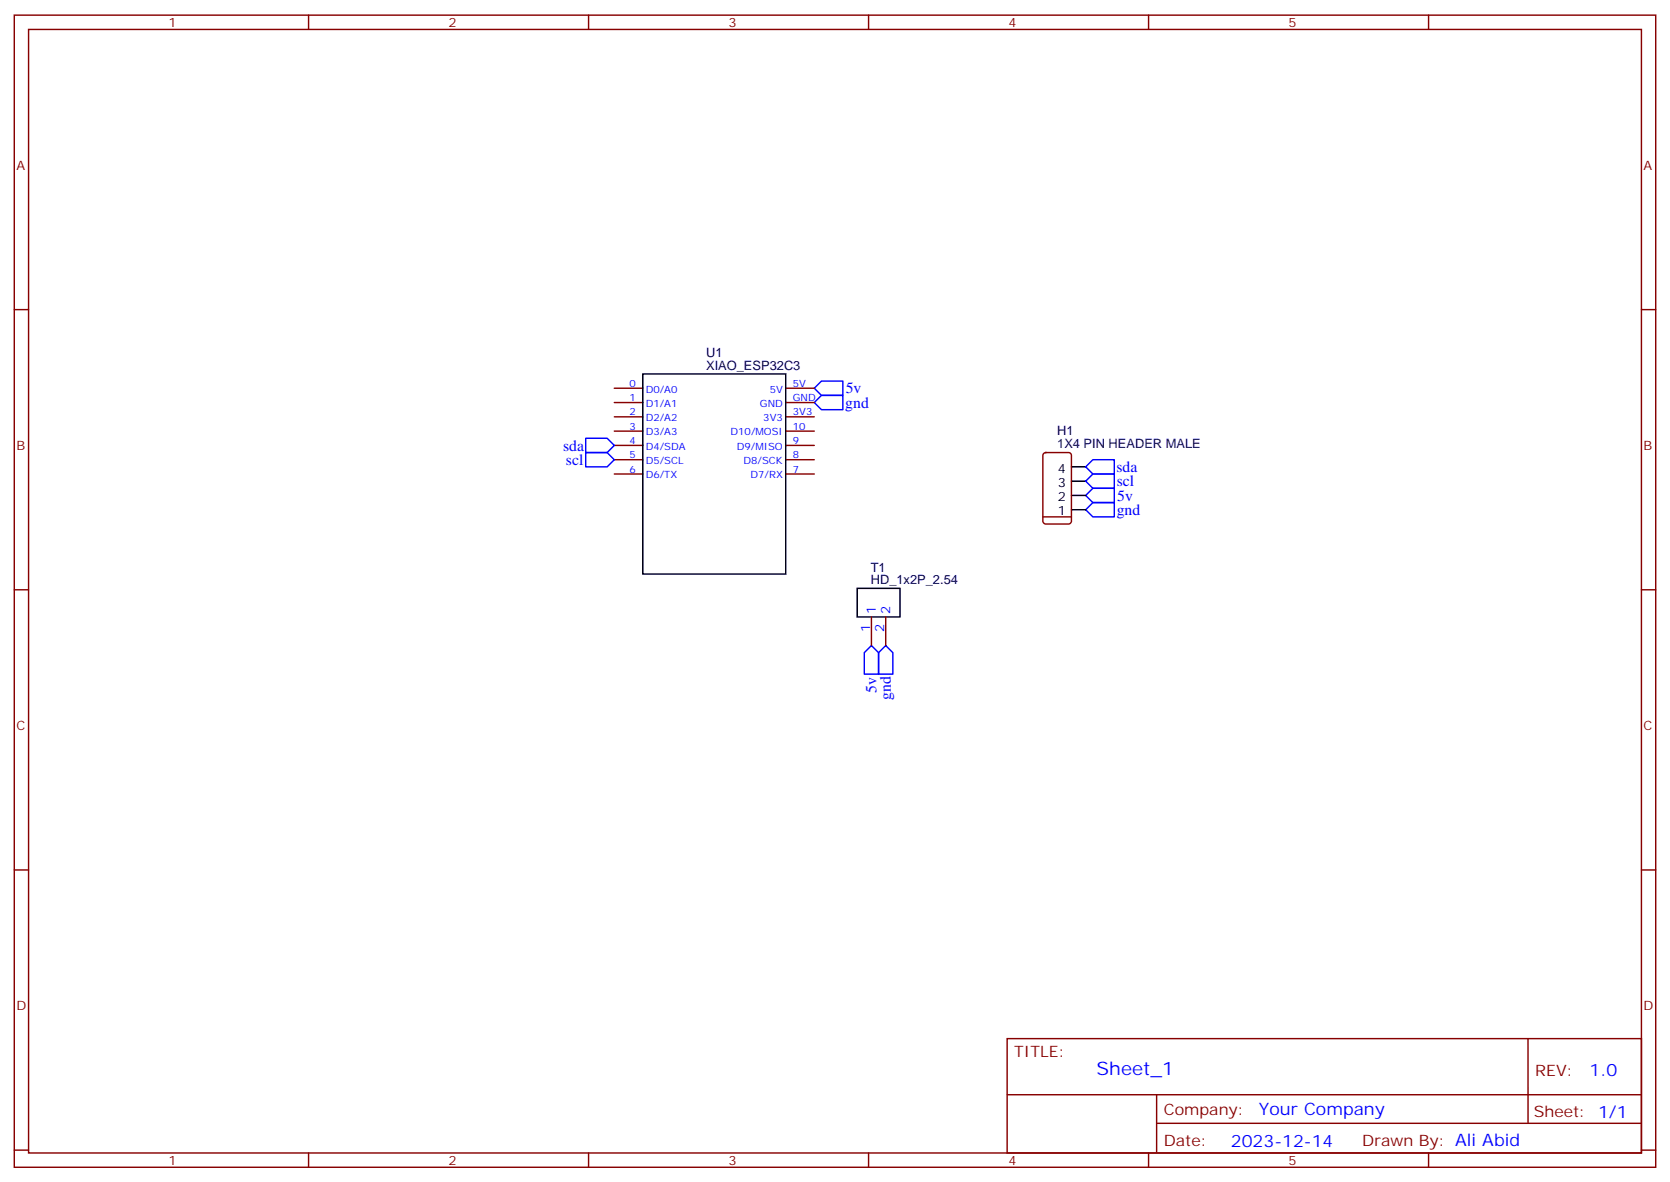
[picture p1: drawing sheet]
<svg xmlns="http://www.w3.org/2000/svg" width="412mm" height="292mm" viewBox="0 0 412 292" stroke-linecap="round" stroke-linejoin="round" font-family="sans-serif">
<g fill="none" stroke="#870000" stroke-width=".35">
<path d="M3.5 3.7h405.4v284.4h-405.4zM7.1 7.3h398.2v277.3h-398.2zM76.2 3.7v3.6M145.3 3.7v3.6M214.5 3.7v3.6M283.6 3.7v3.6M352.8 3.7v3.6M3.5 76.4h3.6M405.3 76.4h3.6M151.7 95.8h7M151.7 99.3h7M194 95.8h7.1"/>
<path d="M194 99.3h7.1M151.7 102.9h7M151.7 106.4h7M151.7 109.9h7M151.7 113.5h7M151.7 117h7M194 102.9h7.1M194 106.4h7.1M194 109.9h7.1M194 113.5h7.1M194 117h7.1M257.8 111.9l.4-.2h5.7a.71 .71 0 0 1 .7 .7v16.2a.76 .76 0 0 1-.7 .7h-5.7a.76 .76 0 0 1-.7-.7v-16.2z"/>
<path d="M257.5 127.6h7.1M3.5 145.6h3.6M215.2 152.3v7M218.7 152.3v7M405.3 145.6h3.6M3.5 214.7h3.6M405.3 214.7h3.6M248.7 256.3h156.6v28.3h-156.6zM377.3 256.4v20.8M248.7 270.2h156.5M285.6 277.2h119.6M285.6 270.2v14.1"/>
<path d="M3.5 283.8h3.6M76.2 284.6v3.5M145.3 284.6v3.5M214.5 284.6v3.5M283.6 284.6v3.5M352.8 284.6v3.5M405.3 283.8h3.6"/>
</g>
<path d="M201.1 99.3l1.7-1.7h5.3v3.5h-5.3zM201.1 95.8l1.7-1.7h5.3v3.5h-5.3zM144.6 111.7h5.3l1.8 1.8-1.8 1.7h-5.3zM144.6 108.2h5.3l1.8 1.7-1.8 1.8h-5.3zM268.1 118.7l1.8-1.7h5.3v3.5h-5.3zM268.1 115.2l1.8-1.7h5.3v3.5h-5.3zM268.1 125.8l1.8-1.8h5.3v3.6h-5.3zM268.1 122.3l1.8-1.8h5.3v3.5h-5.3zM215.2 159.3l1.8 1.8v5.3h-3.6v-5.3zM218.7 159.3l1.8 1.8v5.3h-3.5v-5.3z" fill="none" stroke="#00f" stroke-width=".35"/>
<path d="M158.7 92.3h35.3v49.4h-35.3zM264.6 118.7h3.5M264.6 115.2h3.5M264.6 125.8h3.5M264.6 122.3h3.5M211.7 145.2h10.5v7.1h-10.5z" fill="none" stroke="#000" stroke-width=".35"/>
<text font-size="4.6" fill="#00f" x="270.8" y="265.4">Sheet_1</text>
<g font-size="4.2" fill="#00f">
<text x="392.5" y="265.6">1.0</text>
<text x="310.9" y="275.2">Your Company</text>
<text x="304" y="283">2023-12-14</text>
</g>
<g font-size="3.9" fill="#00f">
<text x="208.7" y="100.6">gnd</text>
<text x="208.8" y="97.1">5v</text>
<text x="139.1" y="111.2">sda</text>
<text x="139.8" y="114.7">scl</text>
<text x="275.7" y="116.5">sda</text>
<text x="275.8" y="120">scl</text>
<text x="275.9" y="123.5">5v</text>
<text x="275.8" y="127.1">gnd</text>
<text x="216.5" y="170.9" transform="rotate(-90 216.5 170.9)">5v</text>
<text x="220" y="172.7" transform="rotate(-90 220 172.7)">gnd</text>
</g>
<g font-size="3.9" fill="#800">
<text x="250.5" y="260.9">TITLE:</text>
<text x="379.1" y="265.6">REV:</text>
<text x="287.4" y="275.1">Company:</text>
<text x="378.7" y="275.7">Sheet: 1/1</text>
<text x="287.4" y="282.8">Date:</text>
<text x="336.4" y="282.9">Drawn By: Ali Abid</text>
</g>
<g font-size="3.2" fill="#800">
<text x="41.6" y="6.7">1</text>
<text x="110.8" y="6.7">2</text>
<text x="179.9" y="6.7">3</text>
<text x="249.1" y="6.7">4</text>
<text x="318.2" y="6.7">5</text>
<text x="4.1" y="41.8">A</text>
<text x="405.9" y="41.8">A</text>
<text x="4.1" y="111">B</text>
<text x="405.9" y="111">B</text>
<text x="4.1" y="180.1">C</text>
<text x="405.9" y="180.1">C</text>
<text x="4.1" y="249.3">D</text>
<text x="405.9" y="249.3">D</text>
<text x="41.6" y="287.5">1</text>
<text x="110.8" y="287.5">2</text>
<text x="179.9" y="287.5">3</text>
<text x="249.1" y="287.5">4</text>
<text x="318.2" y="287.5">5</text>
</g>
<g font-size="3.2" fill="#000080">
<text x="174.4" y="88">U1</text>
<text x="174.4" y="91.2">XIAO_ESP32C3</text>
<text x="261.1" y="107.5">H1</text>
<text x="261.1" y="110.6">1X4 PIN HEADER MALE</text>
<text x="215" y="141.1">T1</text>
<text x="215" y="144.1">HD_1x2P_2.54</text>
</g>
<g font-size="3.2">
<text x="261.3" y="116.8">4</text>
<text x="261.3" y="123.7">2</text>
<text x="261.3" y="120.3">3</text>
<text x="261.3" y="127.2">1</text>
</g>
<g font-size="3.2" fill="#00f">
<text x="216.3" y="151.6" transform="rotate(-90 216.3 151.6)">1</text>
<text x="219.8" y="151.6" transform="rotate(-90 219.8 151.6)">2</text>
<text x="214.8" y="156" transform="rotate(-90 214.8 156)">1</text>
<text x="218.4" y="156" transform="rotate(-90 218.4 156)">2</text>
</g>
<g font-size="2.5" fill="#00f">
<text x="155.4" y="95.5">0</text>
<text x="195.8" y="95.5">5V</text>
<text x="155.4" y="99">1</text>
<text x="159.5" y="96.9">D0/A0</text>
<text x="159.5" y="100.4">D1/A1</text>
<text x="187.7" y="100.4">GND</text>
<text x="190.1" y="96.9">5V</text>
<text x="195.8" y="99">GND</text>
<text x="155.4" y="102.5">2</text>
<text x="155.4" y="106">3</text>
<text x="159.5" y="103.9">D2/A2</text>
<text x="159.5" y="107.5">D3/A3</text>
<text x="180.4" y="107.5">D10/MOSI</text>
<text x="188.5" y="103.9">3V3</text>
<text x="195.8" y="102.5">3V3</text>
<text x="195.8" y="106">10</text>
<text x="155.4" y="109.6">4</text>
<text x="155.4" y="113.1">5</text>
<text x="159.5" y="111">D4/SDA</text>
<text x="182" y="111">D9/MISO</text>
<text x="195.8" y="109.6">9</text>
<text x="195.8" y="113.1">8</text>
<text x="155.4" y="116.6">6</text>
<text x="159.5" y="114.5">D5/SCL</text>
<text x="159.5" y="118">D6/TX</text>
<text x="183.6" y="114.5">D8/SCK</text>
<text x="185.3" y="118">D7/RX</text>
<text x="195.8" y="116.6">7</text>
</g>
</svg>
